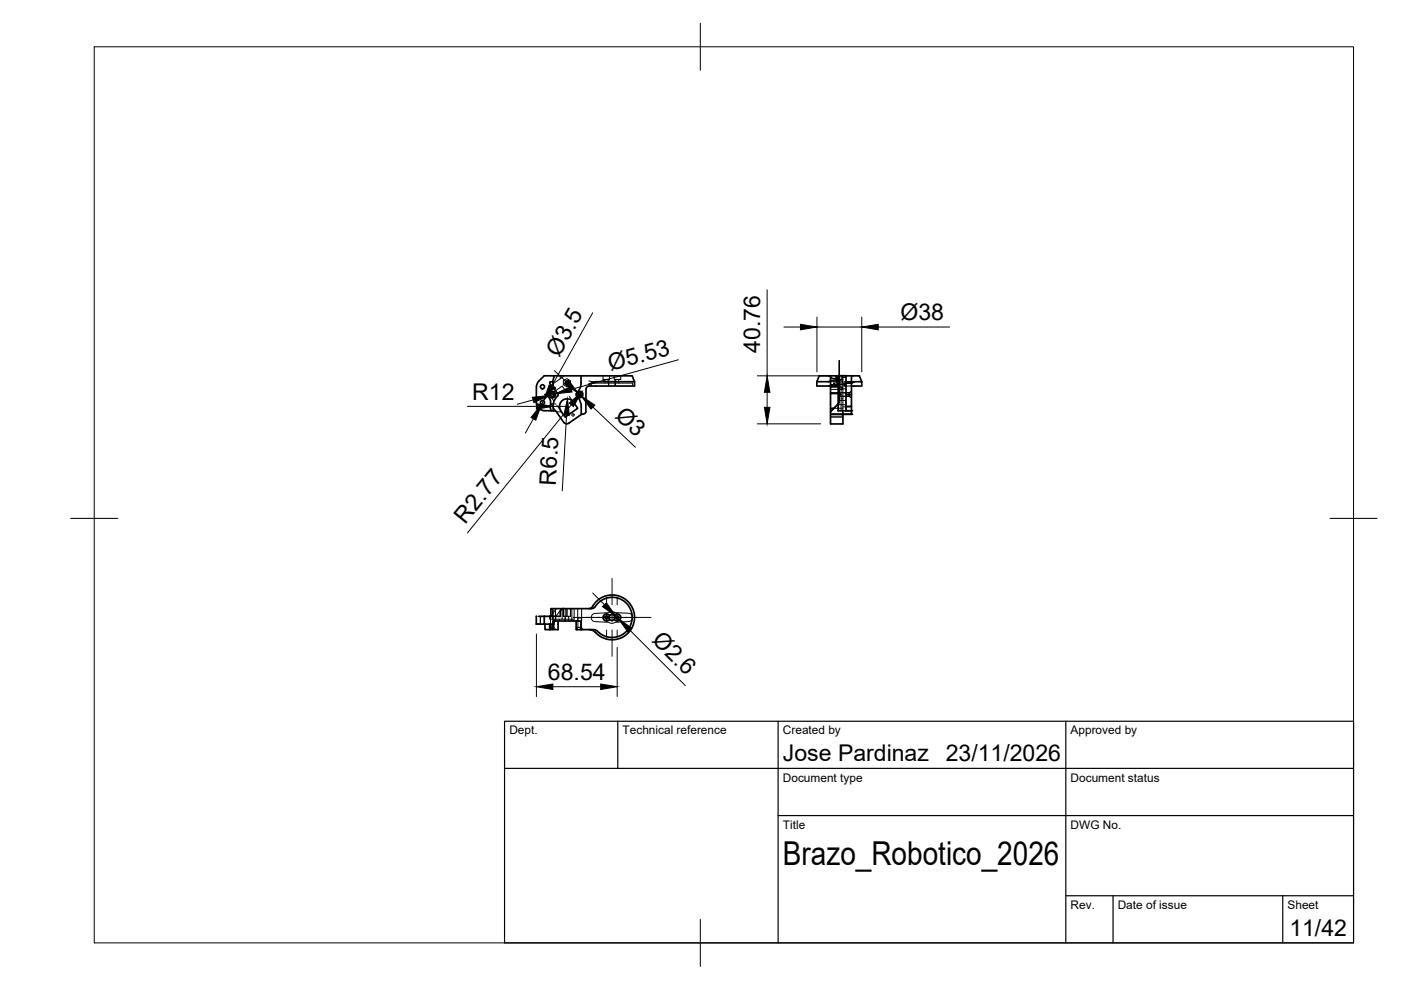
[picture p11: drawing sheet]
<svg xmlns="http://www.w3.org/2000/svg" width="297mm" height="210mm" viewBox="0 0 297 210" stroke-linecap="round" stroke-linejoin="round" font-family="sans-serif">
<!-- layer: Hidden -->
<g fill="none" stroke="#000" stroke-width=".21">
<path d="M118.8 79.7v.6M119.5 79.8l-2.7 1.9v1.7M127.8 79.7v.7h1.4v-.7M130.2 79.7v.7h1.4v-.7M177.2 79.7v.7h1.5M177.3 79.7v1.5M177.6 79.7v.7M177.7 79.7h1.7M178.4 79.7v.7M178.6 79.7v1.5M178.7 79.7v.3M116.7 83.6l-.2 .1 .9 1.2"/>
<path d="M117.9 85.7l-1.1-.1 1 1.5M118 87.3h1M118.1 85.9l.8 1.2M119.4 80.7l.8-.4 .7 .4v.9l-.7 .4-.8-.4zM120 83.1l-.8-1.2-2.1 1.4M120.7 84l.9 1.2M124.9 80.8l1.4 .1M125.3 81.8v-.6h8.8v.6M128.3 80.4v.8M128.9 80.4v.8M129.1 81.2v.6M129.1 80.4v.8"/>
<path d="M130.4 80.4v.8M130.4 81.2v.6v-.6M130.5 80.4v.8M131.2 80.4v.8M175.6 80.9h2.2M176.1 87.7h2.5v.5h-2.5M176.1 80.7h1.6M176.1 81.6h3.3M176.1 80.3h1.6M176.1 82h1.6M176.1 88.4h2.6M176.1 87.8h2.6"/>
<path d="M176.1 82.6h2.5M176.1 82.1h2.5M176.7 81.8v-.6h2.5v.6M176.8 86.6h1.9M176.9 81.2v.6v-.6M177.5 83.3h-1.4h2.2v.3M177.6 80.4v.8M177.7 83.6h.6l-.6 .1M177.7 81.8l-1.6 .1h2.2v1.4M177.7 85.7l-1.6 1.6M177.7 82.5h1.7M177.7 85.8h1.7"/>
<path d="M177.7 84.9h1.7M177.7 81.5h1M177.7 80.8h1M178.1 83.3h1.9v.7h-1.9zM178.3 80.4v.8M178.3 83.7h-.6M178.3 83.7v3.4M178.3 84h1.7M178.3 84.6h.4M178.6 82.1v.5zM178.7 83.3h1.3M178.7 86.3h1.8"/>
<path d="M178.9 81.8h1.6M179 80.9h2.1M179 81.8v-.6v.6M179.4 80h-.7v7.1M180 83.3v.7M180 84l.5 .3M180 84l.5 .4M180.5 84v.2M180.5 83.1v.2M180.5 87.8h.1M180.5 82.9l-.5 .4M113.7 130.7h.1"/>
<path d="M113.7 132.3h.1M114.6 130.7v1.6M115.4 130.7v1.6M116.5 130.7v.6h.2v-.6M116.6 132.3v1.2M116.8 132.3v1.2M116.9 132.3v1.2M117.1 129v2.3h-.4v2.2M117.2 131.7v1.8M117.3 129v2.5h.5v-2.5M117.4 131.7v1.8M117.4 132.3v-.6h-.2v1.8"/>
<path d="M117.4 131.7h.1M117.5 133h-.8l-.3 .5M117.5 133l.3 .5M117.5 131.3v1.7M117.8 130.7v1M118 129l-1.2 1.7M118.6 131.3v.4M119 129l-1.1 1.7M119.2 129v2.3h-2.1M119.2 131.3h2.4M119.4 129v1.7zM119.8 129v2.7"/>
<path d="M120.2 129v1.7M120.2 129v1.7h-.8M120.2 130.7h.7v-1.7v1.7M120.6 130.7v1M121.2 129v2.5h.5v-2.5M122.2 133.5h.1M122.3 133.5h.2M122.5 129v2.7M122.5 133h.8M122.5 133v-2h.8v2M122.5 133l-.3 .5M123.2 131.7v1.8"/>
<path d="M123.3 133l.3 .5M123.3 129l-.1 4.5v-1.8M125.6 130.3l.4-.2 3.1-.2 .6-.2 .7 .2 2.9 .1a.88 .88 0 0 1 .8 .9 .88 .88 0 0 1-.8 .9l-2.9 .1-.6 .3-.7-.3-2.9-.1a.87 .87 0 0 1-.8-.5 .87 .87 0 0 1 .2-1z"/>
<circle cx="117.5" cy="82.3" r=".25"/>
<circle cx="121.5" cy="88" r=".25"/>
</g>
<!-- layer: Visible -->
<g fill="none" stroke="#000" stroke-width=".36">
<path d="M117.4 79.7h16.6a2.49 2.49 0 0 1 .5 2.1h-9.3a.81 .81 0 0 0-1 .7v4.8M123.2 79.7v1.4M176.1 79.8a.67 .67 0 0 0 .7 .5h.9M176.1 79.7v2h1.6M176.1 79.7h1.6M176.1 79.7h-2.4l-.5 1.2M177.7 79.7h1.7v7.4h1.1v.7h-1.8h1.8M177.7 79.7v7.4M179.4 79.7h2.8l.5 1.2M180.5 79.7v1.3M113.7 85.4l.1 .6 .4 .5M114.2 86.5v.1"/>
<path d="M114.2 86.6l.6 .3 .6 .2M115.4 87.1h1.5M115.5 83.7a1.75 1.75 0 0 1 1.1 2.5l.3 .9M116.6 81.2a1.75 1.75 0 0 1-1 2.5M116.9 87.1h.9l1.7 2.5M117.2 81h-.6l-.1 .2M117.4 80v-.3h-2l-1.4 1.4-.3 .9v3.4M117.4 80a2.99 2.99 0 0 0 .8 3.4M118.2 83.4l.1 .3-.1 .2M118.2 84a3 3 0 0 0-.8 3.1M118.9 87.1a1.62 1.62 0 0 1 .4-2.3 1.62 1.62 0 0 1 2.3 .4l.9 1.4-2.7 1.8-.9-1.3M122.3 83.3l-.1 .3 .1 .4"/>
<path d="M122.3 84h.1M122.3 83.3a.69 .69 0 0 1 1.1-.2 .69 .69 0 0 1 0 1.1 .69 .69 0 0 1-1.1-.2M122.3 83.3v.7M122.3 83.3h.1M122.5 84.2l.5 .8 .2 1.3M123.2 81.1l-.3 1.3-.4 .7M123.2 86.3v1.5h.3a.63 .63 0 0 0 .7-.5M123.3 87.8l-2.7 1.9a.75 .75 0 0 1-1-.2M134.5 80.9h-8.3l-1.3 .5M173.2 80.9v.9l2.9 .1M176.1 81.7v8.2h2.6v-2.8h-1M176.1 80.8l-.4 .1h-2.5"/>
<path d="M176.1 83.4h1.6M176.1 86.6h.7M177.7 85.6l-1.6 1.7M177.7 85.6h.1M177.7 87.1h.1M179.4 81h1.1M180.5 81v.2h-1.1M180.5 81.2v2.5h-1.1M180.5 83.7v2.5h-1.1M180.5 86.2v.9h-1.8M182.7 80.9h-1.6l-.6 .5M182.7 80.9v.9l-2.2 .1"/>
<path d="M113.7 130.7v1.6M114.2 132.3h-.5M115.4 130.7v1.6h-1.2M115.5 132.3v1.2h1M116.5 132.3h.1M116.5 130.7h.1M116.5 132.3l.1 1.2M116.6 132.3v1.2M116.8 130.7v-1.7h8.6l.5-.1a4.3 4.3 0 0 1 6.3-1.5 4.3 4.3 0 0 1 .7 6.5 4.3 4.3 0 0 1-6.5-.3l-.4-.1h-2.8v-1.8h-5.8v.6h-2M117 130.7h-.5M117.2 132.3v1.2h-.6M117.2 133.5h.7"/>
<path d="M118.1 133.5h.1M118.3 131.7v1.8h-.1M118.8 129.8v.9h-4.6M119.5 129a.75 .75 0 0 0-.7 .8M122.2 131.7v1.8M122.3 133.5h.2M123 133.5h.1M123.2 133.5h-1M124.9 129l.5-.1a4.8 4.8 0 0 1 7.1-1.9 4.8 4.8 0 0 1 .7 7.2 4.8 4.8 0 0 1-7.3-.4l-1-.3M129.3 130.5l-.2 .6 .2 .2M129.3 130.5a.75 .75 0 0 0-1.2-.2 .75 .75 0 0 0 0 1.2 .75 .75 0 0 0 1.2-.2M130.2 130.5a.75 .75 0 0 1 1.2-.2 .75 .75 0 0 1 0 1.2 .75 .75 0 0 1-1.2-.2"/>
<path d="M130.2 130.5l-.5-.2-.4 .2M130.2 130.5l.2 .3-.2 .5M130.2 131.3l-.5 .2-.4-.2"/>
<circle cx="115" cy="82" r=".43"/>
<circle cx="115" cy="85.3" r=".43"/>
<circle cx="117.1" cy="83.7" r=".37"/>
<circle cx="117.1" cy="83.7" r=".69"/>
<circle cx="120.2" cy="81.1" r=".37"/>
<circle cx="122.9" cy="83.6" r=".37"/>
<circle cx="128.6" cy="130.9" r=".33"/>
<circle cx="130.9" cy="130.9" r=".33"/>
</g>
<g fill="#000">
<circle cx="180.5" cy="87.8" r=".18"/>
<circle cx="180.5" cy="87.1" r=".18"/>
<circle cx="123.2" cy="133.5" r=".18"/>
</g>
<!-- layer: BORDER -->
<path d="M20 9.9h267v190h-267zM148.5 4.9v10M15 109.9h10M282 109.9h10M148.5 194.9v10" fill="none" stroke="#000" stroke-width=".21"/>
<!-- layer: TITLEBLOCK -->
<path d="M107 152.9h180v47h-180zM131 152.9v10M165 152.9v47M226 152.9v47M107 162.9h180M165 172.9h122M226 189.9h61M236 189.9v10M272 189.9v10" fill="none" stroke="#000" stroke-width=".25"/>
<!-- layer: Smart Centers -->
<path d="M177.9 76.4v9.1M177.9 85.4v-9v9M121.5 130.9h16.5M128.6 126.7v1.5M128.6 130v1.8M128.6 133.6v1.6M129.8 122.7v5.5M129.8 130v1.8M129.8 133.6v5.5M130.9 126.7v1.5M130.9 130v1.8M130.9 133.6v1.6" fill="none" stroke="#000" stroke-width=".21"/>
<!-- layer: FD_Dimensions -->
<g fill="none" stroke="#000" stroke-width=".21">
<path d="M117.5 78.6l2.6 2.4M125.7 66.3l-8.8 15.6M143.8 76.3l-22.7 6.3M160.5 79.7h15.1M162.6 61.4v18.3M166.2 69.3h3.5M173.2 67.2v11.6M173.2 69.3h9.5M182.7 67.2v11.6M186.2 69.3h15.1M99.1 86.2h14.6M113.1 84.8l-3.4 .9"/>
<path d="M113.1 88.8l-1.7 3M115.2 85l-.4 .7M117.2 86.2h3M117.8 83.5l-1.4 .4M120.1 88l-.9 16.1M121.1 85.8l-22 27.2M122.6 83.4l.6 .5M125.7 86.3l9 8.5M160.5 89.9h13.5M162.6 83.2v3.2M113.7 134.4v13.3M125.7 125.7l2.4 2.5"/>
<path d="M130.6 130.7l.5 .4M130.9 137.3v10.4M133.6 133.6l11.7 11.8M117.2 145.6h10.2"/>
</g>
<g fill="#000" stroke="#000" stroke-width=".21">
<path d="M169.7 68.8l3.5 .5-3.5 .6zM182.7 69.3l3.5-.5v1.1zM114.8 85.7l-1.2 3.4-1-.6zM112.9 84.2l3.5-.3-3.2 1.5zM113.7 85.6l3.5 .6-3.5 .6zM116.4 81.6l1.1 .6-2.3 2.8zM120.3 84.6l.4 3.5-1.2-.1zM120.5 80.6l2.1 2.8-2.9-2zM120.7 85.5l2.6-2.4-1.7 3.1zM117.8 83.5l3.2-1.5 .3 1.1zM123.2 83.9l2.9 2-.8 .8zM162.1 86.4h1.1l-.6 3.5z"/>
<path d="M162.6 79.7l.6 3.5h-1.1zM127.7 128.6l.9-.8 2 2.9zM131.1 131.1l2.9 2.1-.9 .8zM113.7 145.6l3.5-.6v1.2zM127.4 145l3.5 .6-3.5 .6z"/>
</g>
<text font-size="7" x="166" y="183.4">Brazo_Robotico_2026</text>
<g font-size="4.9">
<text x="190.9" y="67.8">Ø38</text>
<text x="118.6" y="75.9" transform="rotate(-61 118.6 75.9)">Ø3.5</text>
<text x="161.2" y="74.8" transform="rotate(-90 161.2 74.8)">40.76</text>
<text x="129.5" y="78.6" transform="rotate(-15 129.5 78.6)">Ø5.53</text>
<text x="100.1" y="84.8">R12</text>
<text x="130.2" y="88.4" transform="rotate(44 130.2 88.4)">Ø3</text>
<text x="117.8" y="103" transform="rotate(-87 117.8 103)">R6.5</text>
<text x="98.7" y="111.3" transform="rotate(-51 98.7 111.3)">R2.77</text>
<text x="138.1" y="135.9" transform="rotate(45 138.1 135.9)">Ø2.6</text>
<text x="116.2" y="144.1">68.54</text>
<text x="166" y="161.4">Jose Pardinaz</text>
<text x="200.5" y="161.4">23/11/2026</text>
<text x="273.4" y="198.6">11/42</text>
</g>
<g font-size="2.5">
<text x="108" y="155.7">Dept.</text>
<text x="132" y="155.7">Technical reference</text>
<text x="166" y="155.7">Created by</text>
<text x="227" y="155.7">Approved by</text>
<text x="166" y="165.7">Document type</text>
<text x="227" y="165.7">Document status</text>
<text x="166" y="175.7">Title</text>
<text x="227" y="175.7">DWG No.</text>
<text x="227" y="192.7">Rev.</text>
<text x="237" y="192.7">Date of issue</text>
<text x="273" y="192.7">Sheet</text>
</g>
</svg>
